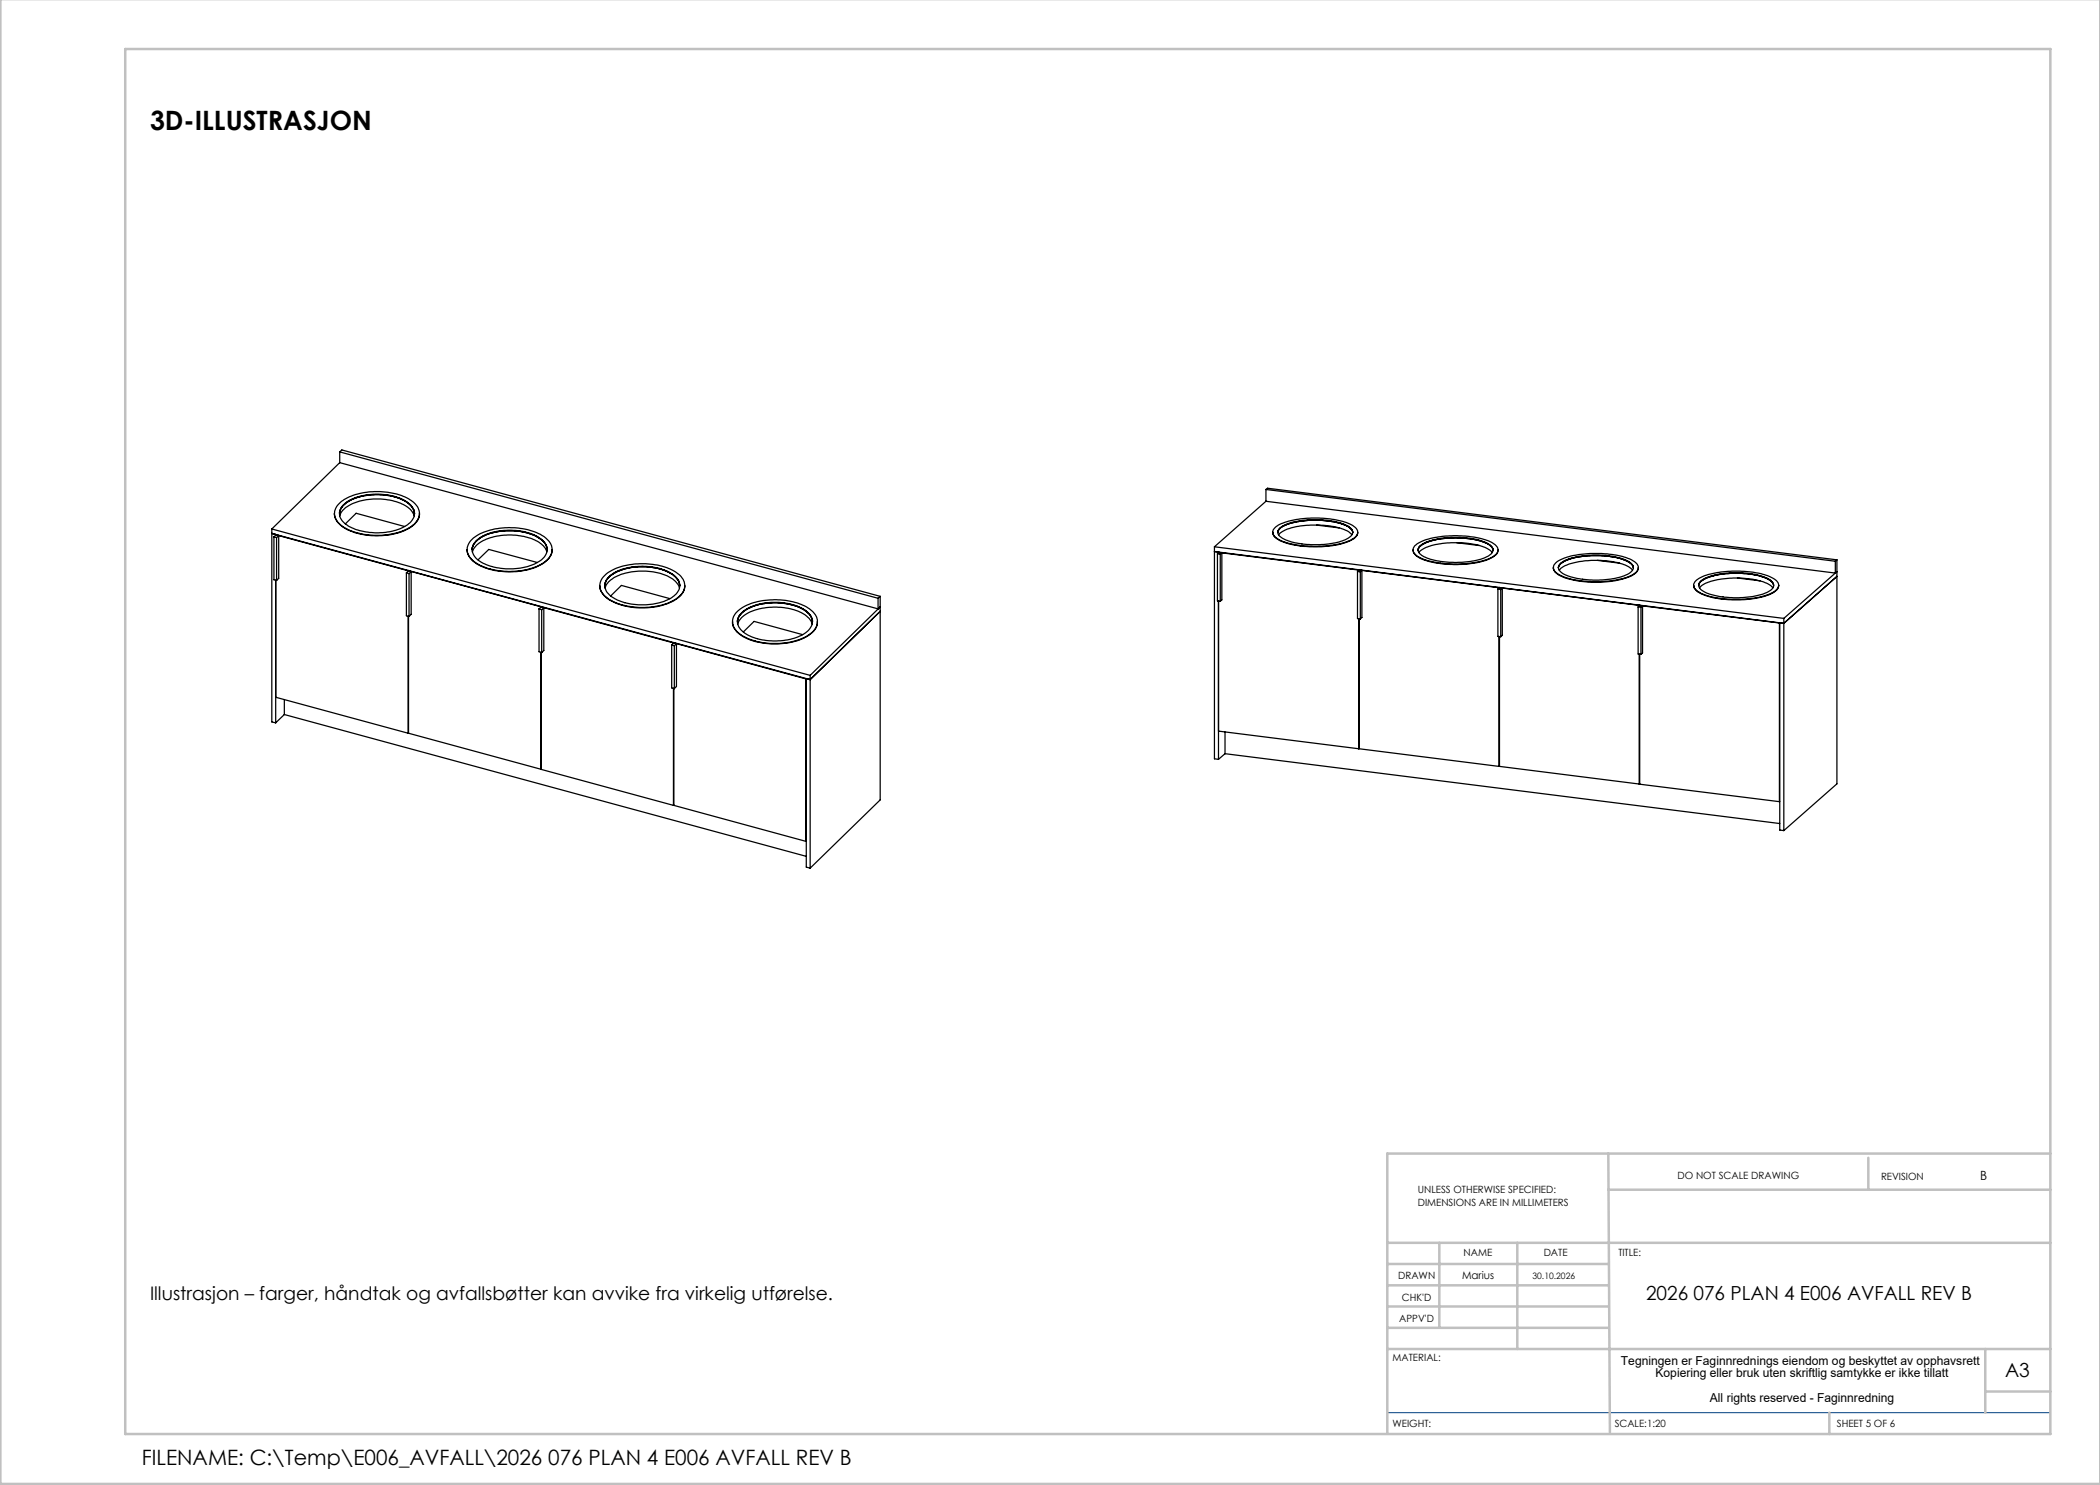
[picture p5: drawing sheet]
<svg xmlns="http://www.w3.org/2000/svg" width="420mm" height="297mm" viewBox="0 0 420 297" stroke-linecap="round" stroke-linejoin="round" font-family="sans-serif">
<path d="M277.5 282.5h132.6" fill="none" stroke="#004080" stroke-width=".2"/>
<g fill="none" stroke="#c0c0c0" stroke-width=".5">
<path d="M.1 -.1v296.9h419.9M25 9.8h385.1v277h-385.1zM321.7 230.7l.3 55.8M321.7 237.9h88.4M373.7 231.6v6.3M410.1 230.7h-132.6v56M277.5 248.6h132.6M277.5 257.1h44.2M277.5 252.8h44.2M287.9 248.6v17M303.5 248.6v21.2M277.5 265.6h44.2"/>
<path d="M277.5 261.3h44.2M277.5 269.8h132.6M397.1 269.8v12.7M397.1 278.3h13M365.9 282.5v4.3"/>
</g>
<g fill="none" stroke="#000" stroke-width=".25">
<path d="M67.9 92.5l-13.5 13.3M67.9 90.4v2.1M67.9 90.4l107.7 29.3M67.9 92.5l107.7 29.3M67.9 90.4l.5-.4 107.6 29.3M253.2 97.9l.3-.3 113.9 14.4M253.2 97.9l113.9 14.4M253.2 97.9v2.4M54.4 105.8l107.6 29.3M54.4 105.8v38.6l.7 .2M54.8 107.4l.5 .1M54.8 107.4v8.6l.5 .1"/>
<path d="M55.1 106.9v.2M55.1 116.1v28.5M55.1 106.9l-.7-.2 107.6 29.2M55.2 106.9l26.4 7.3M55.3 107.5v8.6M55.7 107.1l-.5-.1-.4 .4M55.7 107.1l-.4 .4M55.7 107.1v8.6l-.4 .4M66.9 102.7a4.4 4.4 0 0 0 3.5 3.6 14.6 14.6 0 0 0 11.6-.7 3.6 3.6 0 0 0 1.9-2.9M67.6 100.9a10.4 10.4 0 0 1 7.6-2.6 10.5 10.5 0 0 1 8 2.7 2.69 2.69 0 0 1-.8 4.2 13.9 13.9 0 0 1-13.1 .5 3.3 3.3 0 0 1-2.3-3.6zM67.9 102.7a3.9 3.9 0 0 1 3.1-3 12.6 12.6 0 0 1 10.4 .7l1 1 .4 .7 .1 .6M67.9 103.2a4.8 4.8 0 0 1 3.7-2.9 12.5 12.5 0 0 1 10 1.2l.8 .8 .4 .9"/>
<path d="M68.5 101.1a9.5 9.5 0 0 1 7.3-2.3 8.9 8.9 0 0 1 6.6 2.5 2.47 2.47 0 0 1-1 3.8 12.2 12.2 0 0 1-12.4-.4 2.37 2.37 0 0 1-.5-3.6zM69.1 104.8l2.1-2.1 9.7 2.6M81.3 114.6l.5 .1M81.3 114.6v8.6l.5 .1M81.6 114.2v.1M81.7 114.1l-.1 .1M81.7 114.1l-.4 .5M81.8 114.7v8.6M82.2 114.3l-.5-.1 26.5 7.2M82.2 114.3l-.4 .4M82.2 114.3v8.6l-.4 .4M93.4 109.9a4.1 4.1 0 0 0 3 3.4 14.6 14.6 0 0 0 12.3-.7 3.2 3.2 0 0 0 1.7-2.7"/>
<path d="M94.2 108.1a11.2 11.2 0 0 1 8.4-2.6 10.2 10.2 0 0 1 7.1 2.7 2.72 2.72 0 0 1-.8 4.2 14.2 14.2 0 0 1-11.3 1.3 6 6 0 0 1-4-3 2.41 2.41 0 0 1 .6-2.6zM94.4 110a3.9 3.9 0 0 1 3.1-3.1 12.8 12.8 0 0 1 10.4 .8l.6 .4a2.71 2.71 0 0 1 .9 1.9M94.5 110.4a5.1 5.1 0 0 1 4-2.9 12.4 12.4 0 0 1 9.4 1l1.2 1.2 .3 .7M95.4 108a11.7 11.7 0 0 1 9.7-1.6 5.7 5.7 0 0 1 4.2 2.9 3 3 0 0 1-2.2 3.4 12.4 12.4 0 0 1-11.4-.6 2.43 2.43 0 0 1-.3-4.1zM95.6 112l2.2-2.1 9.7 2.6M119.9 117.1a4.1 4.1 0 0 0 3 3.4 14.3 14.3 0 0 0 12.4-.7 3.1 3.1 0 0 0 1.6-2.7M120.9 115.2a11.6 11.6 0 0 1 9-2.4 8.8 8.8 0 0 1 6.7 3 2.72 2.72 0 0 1-1.1 3.8 13.7 13.7 0 0 1-10.7 1.5 6.1 6.1 0 0 1-4.8-3.4l.1-1.2 .3-.8zM121 117.2a3.9 3.9 0 0 1 3.1-3.1 12.6 12.6 0 0 1 10.6 .9l.5 .5a2.51 2.51 0 0 1 .8 1.7M121 117.6a5.3 5.3 0 0 1 4-3 12.5 12.5 0 0 1 9.7 1.3l.9 1 .3 .7M121.7 115.4a10.6 10.6 0 0 1 8.2-2.1 7.4 7.4 0 0 1 5.8 2.8 2.55 2.55 0 0 1-1.3 3.4 12.5 12.5 0 0 1-12.1-.2 2.4 2.4 0 0 1-.6-3.9zM122.1 119.2l2.2-2.1 9.7 2.6M175.6 119.7v2.1"/>
<path d="M176 119.3v40.7l-14 13.6M176 119.3l-.4 .4M242.9 109.4l113.9 14.3M242.9 109.4v42.4l.8 .1M243.5 110.8v9.4l.6 .1M243.5 110.8h.6M243.7 110.6v-.2l-.8-.1 113.9 14.4M243.8 110.4l-.1 .1M243.8 110.5l-.3 .3M244.1 110.8v9.5M244.1 110.8l.3-.2v9.4l-.3 .3M253.2 100.3l-10.3 9.1"/>
<path d="M253.2 100.3l113.9 14.3M254.6 106.4v.1a2.7 2.7 0 0 0 2.3 2 21.3 21.3 0 0 0 13.1-.3l1.1-.7 .3-.4 .1-.7M255.2 105.4a14.6 14.6 0 0 1 8.2-1.8 13.5 13.5 0 0 1 7.6 1.9 1.29 1.29 0 0 1-.4 2.2 18.2 18.2 0 0 1-10.2 1.4 9.6 9.6 0 0 1-5.6-1.9l-.2-.7a1.23 1.23 0 0 1 .6-1.1zM255.6 106.5v-.1a3.1 3.1 0 0 1 2.4-1.7 18.6 18.6 0 0 1 11.5 .6l.8 .6 .2 .6M255.7 107a7 7 0 0 1 4.7-1.8 16.7 16.7 0 0 1 9.3 1.1l.7 .7M255.9 105.7a9.8 9.8 0 0 1 5.9-1.7 15.6 15.6 0 0 1 7.9 1.3 1.22 1.22 0 0 1 .8 1.1 1.22 1.22 0 0 1-.8 1.2 16.2 16.2 0 0 1-9.6 1.1 6.1 6.1 0 0 1-4.5-1.9v-.5zM263.3 105l4.5 .6M271.5 114.3l.6 .1M271.5 114.3v9.4l.6 .1M271.8 114l28 3.5M271.8 114l-.3 .3M271.8 113.9l-.1 .2"/>
<path d="M271.9 113.9l-.1 .1M272.1 114.4v9.4M272.1 114.4l.3-.3v9.4l-.3 .3M282.6 110a2.63 2.63 0 0 0 2.3 2 20.6 20.6 0 0 0 13.2-.3l1.2-.8 .3-.9M283 109.1a12.2 12.2 0 0 1 7.3-1.9 16.2 16.2 0 0 1 8.4 1.5 1.35 1.35 0 0 1 .9 1.3 1.35 1.35 0 0 1-.9 1.3 16.9 16.9 0 0 1-9.5 1.4 11.1 11.1 0 0 1-6.1-1.8l-.5-.8v-.4zM283.6 110a3.2 3.2 0 0 1 2.7-1.8 18 18 0 0 1 11.3 .6l.7 .6 .3 .6M283.8 110.5a7.7 7.7 0 0 1 5-1.8 16.1 16.1 0 0 1 8.9 1.2l.8 .6M283.9 109.3a11 11 0 0 1 7-1.8 11.5 11.5 0 0 1 7.4 1.8 1.17 1.17 0 0 1-.6 1.9 16.8 16.8 0 0 1-9.6 1.1 6.5 6.5 0 0 1-4.4-1.8l-.1-.8zM291.4 108.5l4.5 .6M299.6 117.8v9.5h.5M299.6 117.8l.5 .1M299.8 117.5v.1"/>
<path d="M299.9 117.5h-.1M299.9 117.5l27.9 3.6M299.9 117.5l-.3 .3M300 117.5h-.1M300.1 117.9v9.4M300.1 117.9l.4-.3v9.5l-.4 .2M310.7 113.5a2.28 2.28 0 0 0 1.8 1.9 20.6 20.6 0 0 0 13.9-.3l.9-.7 .3-.5 .1-.4M311.2 112.6a12.7 12.7 0 0 1 7.2-1.9 15.9 15.9 0 0 1 8.5 1.6 1.35 1.35 0 0 1 .8 1.3 1.35 1.35 0 0 1-1 1.2 18.7 18.7 0 0 1-10.5 1.4 8.7 8.7 0 0 1-5.3-2l-.2-.6a1.1 1.1 0 0 1 .5-1zM311.7 113.6a2.56 2.56 0 0 1 2.1-1.7 18.5 18.5 0 0 1 11.6 .4l1 .6 .3 .7M311.9 114a7 7 0 0 1 4.6-1.7 16.7 16.7 0 0 1 9.3 1.1l.7 .6M312.2 112.6a14.3 14.3 0 0 1 8.6-1.5 8.9 8.9 0 0 1 5.7 1.8 1.25 1.25 0 0 1-.9 1.9 17.6 17.6 0 0 1-12.9 0 1.25 1.25 0 0 1-.8-1.9zM319.4 112.1l4.6 .5"/>
<path d="M338.7 117a2.29 2.29 0 0 0 1.8 1.9 20.9 20.9 0 0 0 13.7-.1l1.2-.8 .3-1M339.1 116.2a10.4 10.4 0 0 1 6.2-1.9 17.5 17.5 0 0 1 9.5 1.4 1.36 1.36 0 0 1 .9 1.3 1.36 1.36 0 0 1-.9 1.4 18.7 18.7 0 0 1-10.6 1.3 8.3 8.3 0 0 1-5.3-2.1l-.1-.2a.96 .96 0 0 1 .3-1.2zM339.7 117.1a2.83 2.83 0 0 1 2.4-1.8 18.3 18.3 0 0 1 11.4 .5l.9 .6 .3 .7M339.9 117.6a7.4 7.4 0 0 1 5-1.9 17 17 0 0 1 8.8 1.1l.9 .8M340.1 116.2a11.7 11.7 0 0 1 7-1.7 13.4 13.4 0 0 1 7.1 1.6 1.23 1.23 0 0 1 .5 1.3 1.23 1.23 0 0 1-1 .9 18.1 18.1 0 0 1-11.6 .6 2.87 2.87 0 0 1-2.4-1.9l.1-.3zM347.5 115.6l4.5 .6M367.1 114.6l.3-.3-10.6 9.4M367.1 112.3v2.3M367.4 112v44.8l-10.6 9.3M367.4 115.3l-10.6 9.4M367.4 112l-.3 .3M55.1 139.4l26.5 7.2"/>
<path d="M56.9 139.9v3M81.6 123.3v23.3M81.7 123.3v23.3l26.5 7.2M107.8 121.8v8.5l.5 .2M107.8 121.8l.5 .2M108.2 121.4v.1M108.2 130.5v23.3M108.2 121.3v.1M108.2 130.5v23.4l26.5 7.2M108.2 121.4l.6 .1M108.2 121.4l-.4 .4M108.2 121.4l26.5 7.2"/>
<path d="M108.3 121.3l-.1 .1M108.3 122v8.5M108.8 121.5l-.5 .5M108.8 121.5v8.6l-.5 .4M134.3 129v8.6l.6 .1M134.3 129l.6 .1M134.7 128.6v.1M134.7 137.7v23.4M134.7 128.5v.1M134.8 128.6l.5 .1M134.8 128.6l-.5 .4M134.8 137.7v23.4l26.4 7.2"/>
<path d="M134.8 128.6l26.4 7.2M134.8 128.5v.1M134.9 129.1v8.6M135.3 128.7l-.4 .4M135.3 128.7v8.6l-.4 .4M146.5 124.3a4 4 0 0 0 2.9 3.4 14.5 14.5 0 0 0 12.1-.5 3.3 3.3 0 0 0 2-2.9M147.2 122.6a10.9 10.9 0 0 1 8.1-2.7 10.4 10.4 0 0 1 7.5 2.7 2.77 2.77 0 0 1-1 4.4 14.3 14.3 0 0 1-13.5 .1 2.97 2.97 0 0 1-1.6-3.8zM147.5 124.4a3.9 3.9 0 0 1 3.1-3.1 12.2 12.2 0 0 1 10.8 1.1l.8 1 .3 1M147.6 124.8a5 5 0 0 1 3.9-2.9 11.9 11.9 0 0 1 9.9 1.4l.7 .8 .3 .7M148.1 122.8a10.4 10.4 0 0 1 8.7-2.2 7.2 7.2 0 0 1 5.4 2.7 2.65 2.65 0 0 1-1.5 3.5 12.3 12.3 0 0 1-11.9-.3 2.38 2.38 0 0 1-.7-3.7zM148.7 126.4l2.1-2.1 9.7 2.6M161.2 135.8v32.5"/>
<path d="M161.2 135.7v.1M162 135.1v38.5M162 135.9l-.7-.2v37.7l.7 .2M175.6 121.8l.4-.4-14 13.7M176 122.3l-14 13.6M243.7 120.2v31.7M271.7 123.8v26M271.8 123.8v26l28 3.5M299.8 127.3v26M299.9 127.3v26l27.9 3.5M327.6 121.4v9.4l.6 .1M327.6 121.4l.6 .1"/>
<path d="M327.8 121.1v.1M327.8 130.8v26M327.9 121l-.1 .1M327.9 121.1l28 3.5M327.9 121.1l-.3 .3M327.9 130.8v26l28 3.5M328 121l-.1 .1M328.2 121.5v9.4M328.2 121.5l.3-.3v9.4l-.3 .3M355.9 124.6v35.7M356 124.6h-.1M356 124.6l.8 .1"/>
<path d="M356 124.6v41.4l.8 .1M356.8 123.7v42.4M56.9 142.9l104.4 28.4M56.9 142.9l-1.8 1.7M81.7 146.5l-.1 .1M108.2 153.8h.1M243.7 146.2l28 3.6M245 146.4v4.3M245 150.7l111 14M245 150.7l-1.3 1.2M271.8 149.7l-.1 .1M299.9 153.2l-.1 .1"/>
<path d="M327.9 156.7l-.1 .1M134.8 161l-.1 .1M161.3 168.2l-.1 .1M356 160.3h-.1"/>
</g>
<text font-size="5.3" x="30" y="26">3D-ILLUSTRASJON</text>
<text font-size="4.2" x="28.4" y="293.1">FILENAME: C:\Temp\E006_AVFALL\2026 076 PLAN 4 E006 AVFALL REV B</text>
<g font-size="3.9">
<text x="329.2" y="259.9">2026 076 PLAN 4 E006 AVFALL REV B</text>
<text x="401" y="275.4">A3</text>
</g>
<text font-size="3.7" x="30" y="260">Illustrasjon – farger, håndtak og avfallsbøtter kan avvike fra virkelig utførelse.</text>
<g font-size="2.5">
<text x="396" y="235.9">B</text>
<text x="324.2" y="273">Tegningen er Faginnrednings eiendom og beskyttet av opphavsrett</text>
<text x="331.1" y="275.4">Kopiering eller bruk uten skriftlig samtykke er ikke tillatt</text>
<text x="342" y="280.4">All rights reserved - Faginnredning</text>
</g>
<text font-size="2.1" x="292.4" y="255.9">Marius</text>
<g font-size="2">
<text x="283.6" y="238.6">UNLESS OTHERWISE SPECIFIED:</text>
<text x="335.5" y="235.8">DO NOT SCALE DRAWING</text>
<text x="376.2" y="236">REVISION</text>
<text x="283.6" y="241.1">DIMENSIONS ARE IN MILLIMETERS</text>
<text x="292.7" y="251.1">NAME</text>
<text x="308.7" y="251.1">DATE</text>
<text x="323.7" y="251.1">TITLE:</text>
<text x="279.6" y="255.9">DRAWN</text>
<text x="280.4" y="260.1">CHK'D</text>
<text x="279.9" y="264.4">APPV'D</text>
<text x="278.5" y="272.3">MATERIAL:</text>
<text x="278.5" y="285.3">WEIGHT:</text>
<text x="323" y="285.4">SCALE:1:20</text>
<text x="367.4" y="285.4">SHEET 5 OF 6</text>
</g>
<text font-size="1.8" x="306.5" y="255.9">30.10.2026</text>
</svg>
